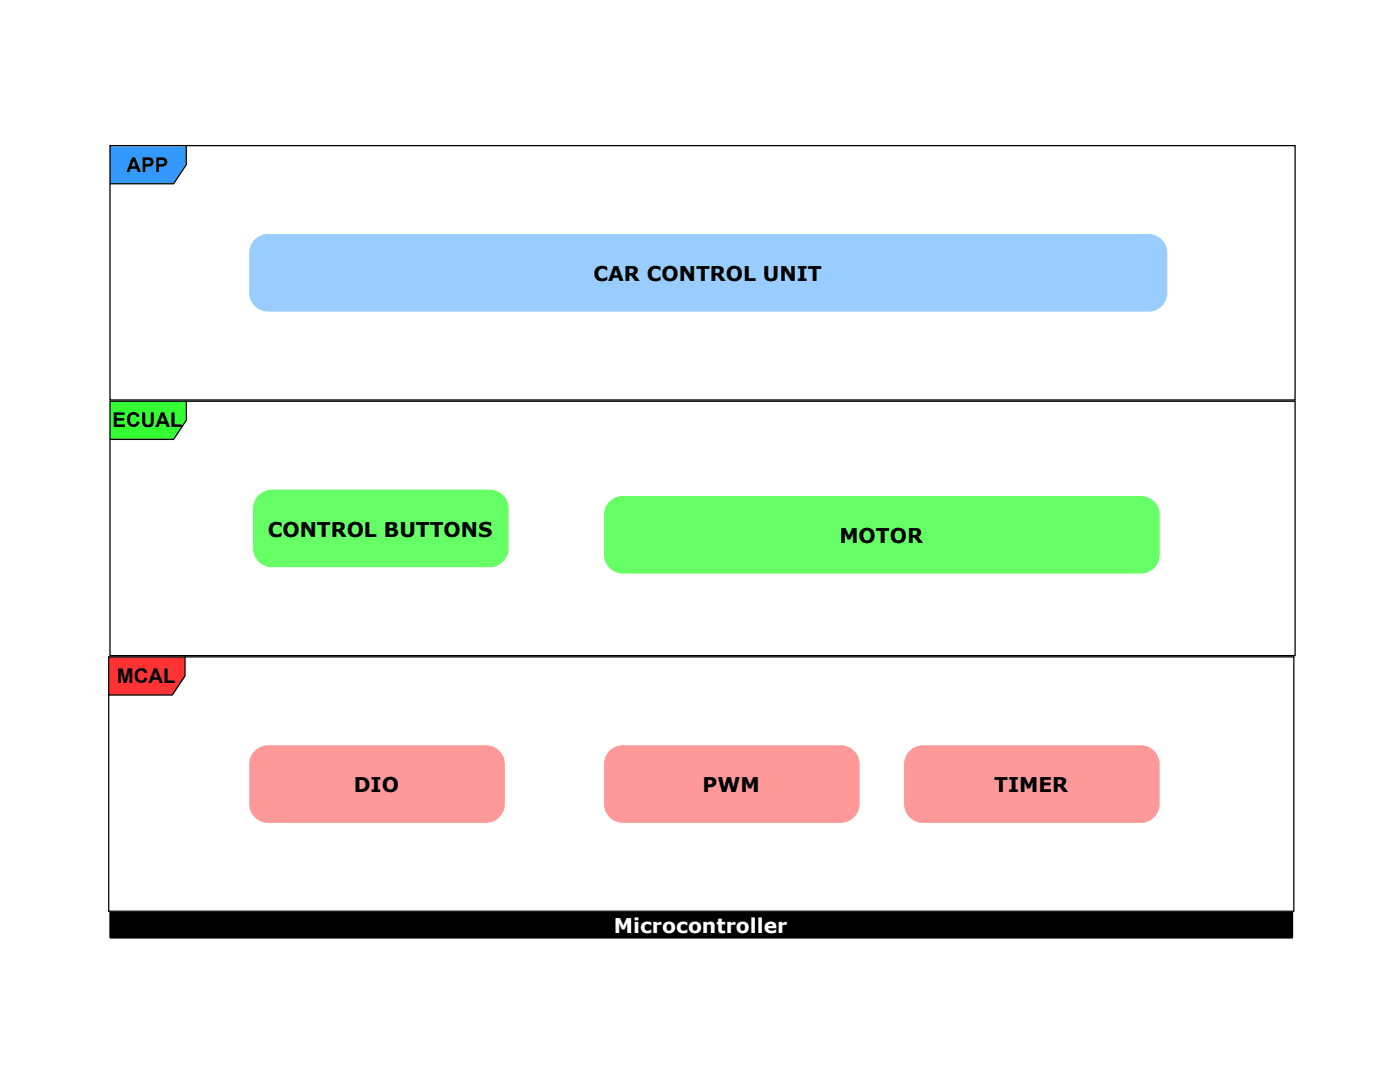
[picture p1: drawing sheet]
<svg xmlns="http://www.w3.org/2000/svg" width="279mm" height="216mm" viewBox="0 0 279 216" stroke-linecap="round" stroke-linejoin="round" font-family="sans-serif">
<path d="M22 182.1h236v5.1h-236z" fill="#000"/>
<path d="M22 182.1h236v5.1h-236z" fill="none" stroke="#000" stroke-width=".25"/>
<path d="M21.7 131.1h15.2v3.8l-2.5 3.8h-12.7z" fill="#f33"/>
<path d="M21.7 131.1h15.2v3.8l-2.5 3.8h-12.7zM36.9 131.1h221.3v50.7h-236.5v-43.1" fill="none" stroke="#000" stroke-width=".25"/>
<path d="M50.9 149.9l1.2-.8 1.4-.3h43.5a3.7 3.7 0 0 1 3.6 3.7v7.9a3.7 3.7 0 0 1-3.6 3.7h-43.5a3.7 3.7 0 0 1-3.6-3.7v-8.4l.3-1.1z" fill="#f99"/>
<path d="M50.9 149.9l1.2-.8 1.4-.3h43.5a3.7 3.7 0 0 1 3.6 3.7v7.9a3.7 3.7 0 0 1-3.6 3.7h-43.5a3.7 3.7 0 0 1-3.6-3.7v-8.4l.3-1.1z" fill="none" stroke="#f99" stroke-width=".25"/>
<path d="M121.7 149.9l1.2-.8 1.4-.3h43.5a3.7 3.7 0 0 1 3.6 3.7v7.9a3.7 3.7 0 0 1-3.6 3.7h-43.5a3.7 3.7 0 0 1-3.6-3.7v-8.4l.3-1.1z" fill="#f99"/>
<path d="M121.7 149.9l1.2-.8 1.4-.3h43.5a3.7 3.7 0 0 1 3.6 3.7v7.9a3.7 3.7 0 0 1-3.6 3.7h-43.5a3.7 3.7 0 0 1-3.6-3.7v-8.4l.3-1.1z" fill="none" stroke="#f99" stroke-width=".25"/>
<path d="M181.6 149.9l1.2-.8 1.4-.3h43.5a3.7 3.7 0 0 1 3.6 3.7v7.9a3.7 3.7 0 0 1-3.6 3.7h-43.5a3.7 3.7 0 0 1-3.6-3.7v-8.4l.3-1.1z" fill="#f99"/>
<path d="M181.6 149.9l1.2-.8 1.4-.3h43.5a3.7 3.7 0 0 1 3.6 3.7v7.9a3.7 3.7 0 0 1-3.6 3.7h-43.5a3.7 3.7 0 0 1-3.6-3.7v-8.4l.3-1.1z" fill="none" stroke="#f99" stroke-width=".25"/>
<path d="M22 80.1h15.2v3.8l-2.6 3.8h-12.6z" fill="#3f3"/>
<path d="M22 80.1h15.2v3.8l-2.6 3.8h-12.6zM37.2 80.1h221.3v50.7h-236.5v-43.1" fill="none" stroke="#000" stroke-width=".25"/>
<path d="M121.7 100.2l1.2-.8 1.4-.3h103.4a3.7 3.7 0 0 1 3.6 3.7v7.9a3.7 3.7 0 0 1-3.6 3.6h-103.4a3.7 3.7 0 0 1-3.6-3.6v-8.4l.3-1.2z" fill="#6f6"/>
<path d="M121.7 100.2l1.2-.8 1.4-.3h103.4a3.7 3.7 0 0 1 3.6 3.7v7.9a3.7 3.7 0 0 1-3.6 3.6h-103.4a3.7 3.7 0 0 1-3.6-3.6v-8.4l.3-1.2z" fill="none" stroke="#6f6" stroke-width=".25"/>
<path d="M51.7 98.9l1.2-.8 1.4-.3h43.4a3.7 3.7 0 0 1 3.7 3.7v7.9a3.7 3.7 0 0 1-3.7 3.7h-43.4a3.7 3.7 0 0 1-3.7-3.7l.1-8.4 .3-1.1z" fill="#6f6"/>
<path d="M51.7 98.9l1.2-.8 1.4-.3h43.4a3.7 3.7 0 0 1 3.7 3.7v7.9a3.7 3.7 0 0 1-3.7 3.7h-43.4a3.7 3.7 0 0 1-3.7-3.7l.1-8.4 .3-1.1z" fill="none" stroke="#6f6" stroke-width=".25"/>
<path d="M22 29.1h15.2v3.8l-2.6 3.8h-12.6z" fill="#39f"/>
<path d="M22 29.1h15.2v3.8l-2.6 3.8h-12.6zM37.2 29.1h221.3v50.7h-236.5v-43.1" fill="none" stroke="#000" stroke-width=".25"/>
<path d="M50.9 47.9l1.2-.8 1.4-.3h175.7a3.7 3.7 0 0 1 3.6 3.7v7.9a3.7 3.7 0 0 1-3.6 3.6h-175.7a3.7 3.7 0 0 1-3.6-3.6v-8.4l.3-1.1z" fill="#9cf"/>
<path d="M50.9 47.9l1.2-.8 1.4-.3h175.7a3.7 3.7 0 0 1 3.6 3.7v7.9a3.7 3.7 0 0 1-3.6 3.6h-175.7a3.7 3.7 0 0 1-3.6-3.6v-8.4l.3-1.1z" fill="none" stroke="#9cf" stroke-width=".25"/>
<g font-size="4.1">
<text x="25.3" y="34.3">APP</text>
<text x="118.4" y="56.1">CAR CONTROL UNIT</text>
<text x="22.4" y="85.3">ECUAL</text>
<text x="53.4" y="107.1">CONTROL BUTTONS</text>
<text x="167.5" y="108.4">MOTOR</text>
<text x="23.3" y="136.3">MCAL</text>
<text x="70.6" y="158.1">DIO</text>
<text x="140.2" y="158.1">PWM</text>
<text x="198.4" y="158.1">TIMER</text>
</g>
<text font-size="4.1" fill="#fff" x="122.5" y="186.3">Microcontroller</text>
</svg>
